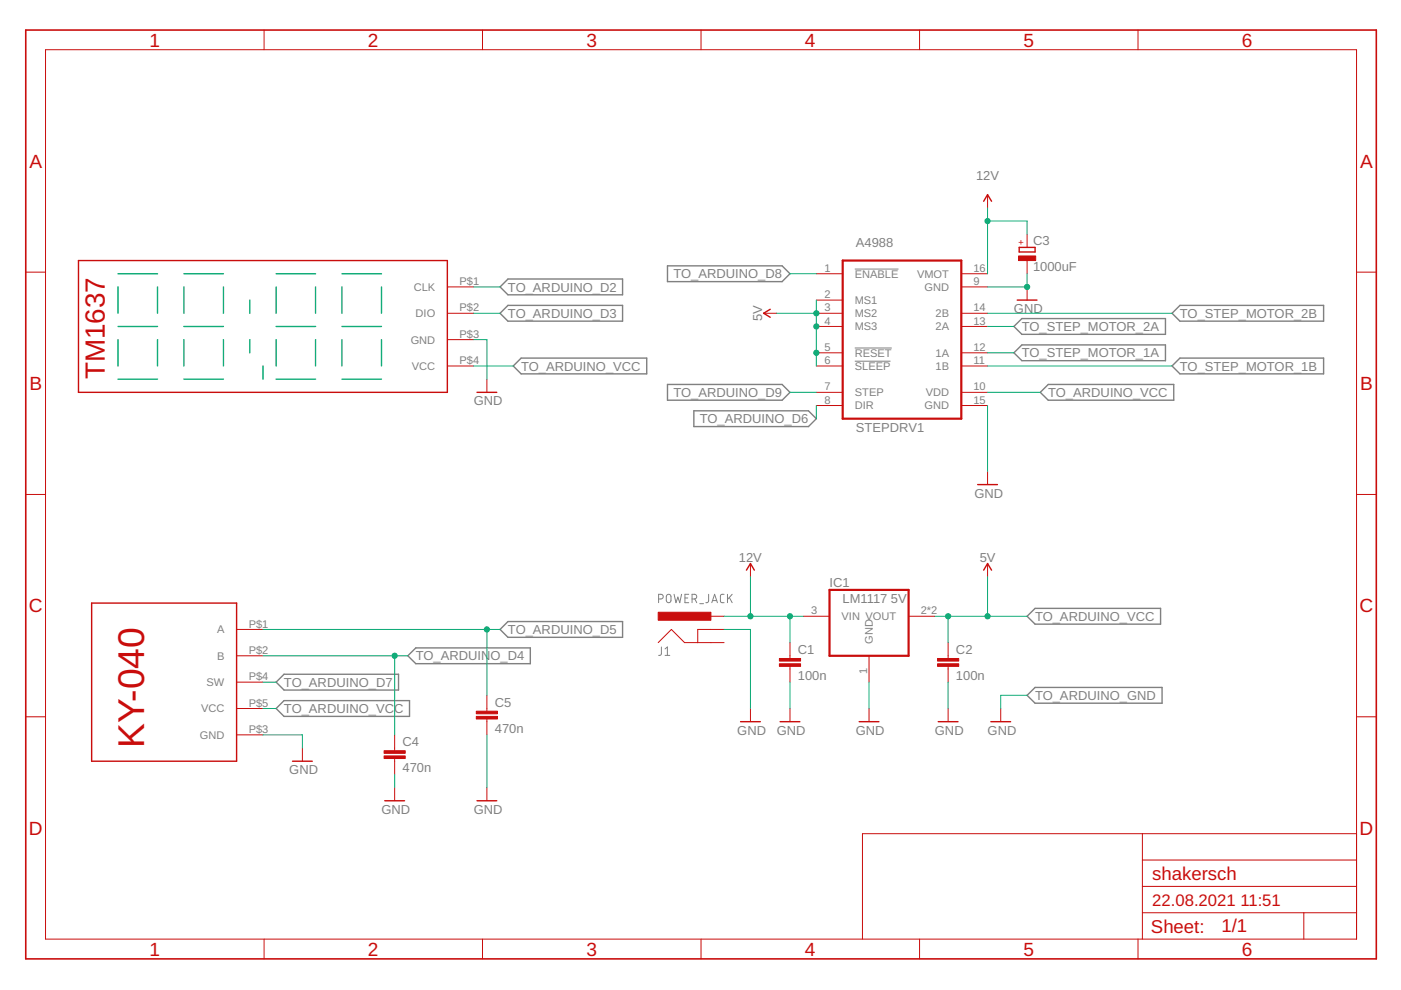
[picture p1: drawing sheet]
<svg xmlns="http://www.w3.org/2000/svg" width="297mm" height="210mm" viewBox="0 0 297 210" stroke-linecap="round" stroke-linejoin="round" font-family="sans-serif">
<g fill="none" stroke="#808080" stroke-width=".21">
<path d="M181.2 57h9.3M181.2 73.8h7.9M181.2 76.6h7.6M139.6 127h.5a.5 .5 0 0 0 .5-.5 .5 .5 0 0 0-.5-.5h-.5v1.8M140.2 137.2v1.5l-.2 .2-.4 .1M141 139h1M141 137.6l.5-.4v1.8M141.4 126.2l.3-.2 .5 .2 .1 1.1a.5 .5 0 0 1-.5 .5 .5 .5 0 0 1-.5-.5zM142.9 126l.4 1.8 .4-1.2 .4 1.2 .4-1.8M145.2 126.8h.6M146 126h-.8v1.8h.8M146.7 127h.5a.5 .5 0 0 0 .5-.5 .5 .5 0 0 0-.5-.5h-.5v1.8"/>
<path d="M147.3 127l.4 .8M148.4 128h.8M150.2 126v1.6l-.2 .2h-.4M150.9 127.8l.6-1.8 .6 1.8M151.1 127.3h.9M153.5 126h-.5l-.3 .4 .1 1.2 .2 .2h.5M154.2 126v1.8M154.6 126.7l.6 1.1M155.2 126l-1 1.1"/>
</g>
<g fill="none" stroke="#808080" stroke-width=".3">
<path d="M141.5 56.4h24.3l1.7 1.6-1.7 1.7h-24.3zM106 60.8l1.7-1.6h24.3v3.3h-24.3zM106 66.4l1.7-1.7h24.3v3.4h-24.3zM108.8 77.6l1.7-1.7h26.6v3.4h-26.6zM215 69.2l1.7-1.7h30.4v3.4h-30.4zM215 74.8l1.7-1.7h30.4v3.4h-30.4zM250.2 64.7h30.4v3.4h-30.4l-1.7-1.7zM250.2 75.9h30.4v3.4h-30.4l-1.7-1.7zM141.5 81.5h24.3l1.7 1.7-1.7 1.7h-24.3zM147.1 87.1h24.3l1.7 1.7-1.7 1.6h-24.3zM220.6 83.2l1.6-1.7h26.7v3.4h-26.7zM86.5 139l1.7-1.6h24.2v3.3h-24.2z"/>
<path d="M106 133.5l1.7-1.7h24.3v3.3h-24.3zM217.8 130.7l1.7-1.7h26.6v3.3h-26.6zM58.5 150.2l1.7-1.7h26.6v3.4h-26.6zM60.2 143h24.3v3.3h-24.3l-1.7-1.7zM217.8 147.4l1.7-1.6h26.9v3.3h-26.9z"/>
</g>
<g fill="none" stroke="#c90d0c" stroke-width=".3">
<path d="M16.6 55.2h78.2v28h-78.2zM208.6 42.7l.8-1.4 .8 1.4M216.1 52.5h3.4v.9h-3.4zM163.3 65.6l-1.4 .8 1.4 .9M215.7 63.6h4.2M101.1 83.2h4.2M207.3 102.7h4.2M19.4 127.9h30.8v33.5h-30.8zM158.3 120.9l.8-1.4 .8 1.4M208.6 120.9l.8-1.4 .8 1.4M157 153h4.2M165.4 153h4.2"/>
<path d="M182.2 153h4.2M198.9 153h4.2M210.1 153h4.2M62 161.4h4.2M81.6 169.8h4.2M101.1 169.8h4.2"/>
</g>
<g fill="none" stroke="#c90d0c" stroke-width=".21">
<path d="M9.7 10.5h277.9v188.6h-277.9zM56 6.4v4.1M102.3 6.4v4.1M148.6 6.4v4.1M195 6.4v4.1M241.3 6.4v4.1M5.5 57.7h4.2M173.1 58h5.6M203.8 58h5.6M209.4 41.3v2.8M217.8 49.7v2.8M217.8 55.2v2.8"/>
<path d="M287.6 57.7h4.2M94.8 60.8h5.6M94.8 66.4h5.6M94.8 72h5.6M94.8 77.6h5.6M161.9 66.4h2.8M173.1 66.4h5.6M173.1 77.6h5.6M173.1 63.6h5.6M173.1 69.2h5.6M173.1 74.8h5.6M203.8 60.8h5.6"/>
<path d="M203.8 66.4h5.6M203.8 77.6h5.6M203.8 69.2h5.6M203.8 74.8h5.6M217.8 60.8v2.8M103.2 80.4v2.8M173.1 83.2h5.6M173.1 86h5.6M203.8 83.2h5.6M203.8 86h5.6M209.4 99.9v2.8M5.5 104.8h4.2"/>
<path d="M159.1 119.5v2.8M209.4 119.5v2.8M287.6 104.8h4.2M50.2 133.5h5.6M50.2 139h5.6M139.6 136.2l2.7-2.7 2.8 2.7h8.4M150.7 130.7h2.8M153.5 133.5h-5.6v2.7M167.5 136.2v3.4M170.3 130.7h5.6M184.3 139v5.6M192.6 130.7h5.6"/>
<path d="M201 136.2v3.4M5.5 152h4.2M50.2 144.6h5.6M50.2 150.2h5.6M50.2 155.8h5.6M64.1 158.6v2.8M83.7 155.8v3.4M103.2 147.4v3.4M103.2 152.5v3.3M159.1 150.2v2.8M167.5 141.3v3.3M167.5 150.2v2.8"/>
<path d="M184.3 150.2v2.8M201 141.3v3.3M201 150.2v2.8M212.2 150.2v2.8M287.6 152h4.2M83.7 160.8v3.4M83.7 167v2.8M103.2 167v2.8M242.2 176.8v22.3M287.6 176.8h-104.7v22.3M56 199.1v4.2M102.3 199.1v4.2"/>
<path d="M148.6 199.1v4.2M195 199.1v4.2M241.3 199.1v4.2M242.2 193.5h45.4M242.2 187.9h45.4M242.2 182.4h45.4M276.4 193.5v5.6"/>
</g>
<path d="M178.7 55.2h25.1v33.6h-25.1zM175.9 125.1h16.7v13.9h-16.7z" fill="none" stroke="#c90d0c" stroke-width=".47"/>
<g fill="#c90d0c" stroke="#c90d0c" stroke-width=".21">
<path d="M139.6 129.8h11.1v1.7h-11.1z"/>
<path d="M165.2 140.7h4.5v.6h-4.5z"/>
<path d="M165.2 139.6h4.5v.6h-4.5z"/>
<path d="M198.8 140.7h4.5v.6h-4.5z"/>
<path d="M198.8 139.6h4.5v.6h-4.5z"/>
<path d="M215.9 54.3h3.7v.9h-3.7z"/>
<path d="M81.4 160.3h4.5v.5h-4.5z"/>
<path d="M81.4 159.2h4.5v.5h-4.5z"/>
<path d="M101 151.9h4.5v.5h-4.5z"/>
<path d="M101 150.8h4.5v.5h-4.5z"/>
</g>
<path d="M5.5 6.4h286.3v196.9h-286.3z" fill="none" stroke="#c90d0c" stroke-width=".34"/>
<g fill="none" stroke="#0dab76" stroke-width=".3">
<path d="M25 58h8.4M39 58h8.4M58.5 58h8.4M72.5 58h8.4M25 60.8v5.6M25 72v5.6M25 69.2h8.4M33.4 60.8v5.6M33.4 72v5.6M39 69.2h8.4M39 60.8v5.6M39 72v5.6"/>
<path d="M47.4 60.8v5.6M47.4 72v5.6M53 63.6v2.8M53 72v2.8M55.8 77.6v2.8M58.5 69.2h8.4M58.5 60.8v5.6M58.5 72v5.6M66.9 60.8v5.6M66.9 72v5.6M72.5 69.2h8.4M72.5 60.8v5.6"/>
<path d="M72.5 72v5.6M80.9 60.8v5.6M80.9 72v5.6M25 80.4h8.4M39 80.4h8.4M58.5 80.4h8.4M72.5 80.4h8.4"/>
</g>
<g fill="none" stroke="#0dab76" stroke-width=".21">
<path d="M167.5 58h5.6M209.4 44.1v13.9M209.4 46.9h8.4v2.8M217.8 58v2.8h-8.4M100.4 72h2.8v8.4M100.4 60.8h5.6M100.4 66.4h5.6M100.4 77.6h8.4M164.7 66.4h8.4M173.1 63.6v14M209.4 66.4h39.1M209.4 77.6h39.1"/>
<path d="M209.4 69.2h5.6M209.4 74.8h5.6M167.5 83.2h5.6M173.1 86v2.8M209.4 86v13.9M209.4 83.2h11.2M55.8 133.5h50.2M55.8 139h30.7M83.7 139v16.8M103.2 133.5v13.9M153.5 133.5h5.6v16.7M153.5 130.7h16.8"/>
<path d="M159.1 122.3v8.4M167.5 130.7v5.5M198.2 130.7h19.6M201 130.7v5.5M209.4 122.3v8.4M55.8 155.8h8.3v2.8M55.8 150.2h2.7M55.8 144.6h2.7M103.2 155.8v11.2M167.5 144.6v5.6M184.3 144.6v5.6M201 144.6v5.6"/>
<path d="M217.8 147.4h-5.6v2.8M83.7 164.2v2.8"/>
</g>
<g fill="#0dab76" stroke="#0dab76" stroke-width=".21">
<circle cx="217.8" cy="60.8" r=".55"/>
<circle cx="103.2" cy="133.5" r=".55"/>
<circle cx="83.7" cy="139" r=".55"/>
<circle cx="159.1" cy="130.7" r=".55"/>
<circle cx="167.5" cy="130.7" r=".55"/>
<circle cx="209.4" cy="46.9" r=".55"/>
<circle cx="173.1" cy="66.4" r=".55"/>
<circle cx="173.1" cy="74.8" r=".55"/>
<circle cx="173.1" cy="69.2" r=".55"/>
<circle cx="209.4" cy="130.7" r=".55"/>
<circle cx="201" cy="130.7" r=".55"/>
</g>
<text font-size="7.9" fill="#c90d0c" x="30.6" y="158.6" transform="rotate(-90 30.6 158.6)">KY-040</text>
<text font-size="5.9" fill="#c90d0c" x="22.2" y="80.4" transform="rotate(-90 22.2 80.4)">TM1637</text>
<g font-size="4" fill="#c90d0c">
<text x="31.7" y="9.9">1</text>
<text x="78" y="9.9">2</text>
<text x="124.3" y="9.9">3</text>
<text x="170.7" y="9.9">4</text>
<text x="217" y="9.9">5</text>
<text x="263.3" y="9.9">6</text>
<text x="6.2" y="35.6">A</text>
<text x="288.4" y="35.6">A</text>
<text x="6.2" y="82.7">B</text>
<text x="288.4" y="82.7">B</text>
<text x="6.1" y="129.8">C</text>
<text x="288.2" y="129.8">C</text>
<text x="6.1" y="177">D</text>
<text x="288.2" y="177">D</text>
<text x="31.7" y="202.6">1</text>
<text x="78" y="202.6">2</text>
<text x="124.3" y="202.6">3</text>
<text x="170.7" y="202.6">4</text>
<text x="217" y="202.6">5</text>
<text x="263.3" y="202.6">6</text>
</g>
<g font-size="3.9" fill="#c90d0c">
<text x="244.3" y="186.5">shakersch</text>
<text x="244" y="197.8">Sheet:</text>
<text x="259" y="197.7">1/1</text>
</g>
<g font-size="3.5" fill="#c90d0c">
<text x="244.3" y="192.1">22.08.2021</text>
<text x="263" y="192.1">11:51</text>
</g>
<g font-size="2.8" fill="#808080">
<text x="207" y="38.2">12V</text>
<text x="181.5" y="52.5">A4988</text>
<text x="219" y="51.9">C3</text>
<text x="142.8" y="59">TO_ARDUINO_D8</text>
<text x="219" y="57.5">1000uF</text>
<text x="107.7" y="61.8">TO_ARDUINO_D2</text>
<text x="107.7" y="67.4">TO_ARDUINO_D3</text>
<text x="161.6" y="68.1" transform="rotate(-90 161.6 68.1)">5V</text>
<text x="215" y="66.4">GND</text>
<text x="216.7" y="70.2">TO_STEP_MOTOR_2A</text>
<text x="250.2" y="67.4">TO_STEP_MOTOR_2B</text>
<text x="216.7" y="75.8">TO_STEP_MOTOR_1A</text>
<text x="110.5" y="78.6">TO_ARDUINO_VCC</text>
<text x="250.2" y="78.6">TO_STEP_MOTOR_1B</text>
<text x="100.4" y="86">GND</text>
<text x="142.8" y="84.1">TO_ARDUINO_D9</text>
<text x="148.4" y="89.7">TO_ARDUINO_D6</text>
<text x="222.2" y="84.2">TO_ARDUINO_VCC</text>
<text x="181.5" y="91.6">STEPDRV1</text>
<text x="206.6" y="105.5">GND</text>
<text x="156.7" y="119.2">12V</text>
<text x="207.7" y="119.2">5V</text>
<text x="175.9" y="124.4">IC1</text>
<text x="178.7" y="127.9">LM1117</text>
<text x="188.9" y="127.9">5V</text>
<text x="219.4" y="131.6">TO_ARDUINO_VCC</text>
<text x="107.7" y="134.4">TO_ARDUINO_D5</text>
<text x="88.1" y="140">TO_ARDUIN</text>
<text x="104" y="140">O_D4</text>
<text x="169.2" y="138.6">C1</text>
<text x="202.7" y="138.6">C2</text>
<text x="60.2" y="145.6">TO_ARDUINO_D7</text>
<text x="104.9" y="149.8">C5</text>
<text x="169.2" y="144.2">100n</text>
<text x="202.7" y="144.2">100n</text>
<text x="219.4" y="148.4">TO_ARDUINO_GND</text>
<text x="60.2" y="151.2">TO_ARDUINO_VCC</text>
<text x="104.9" y="155.4">470n</text>
<text x="156.3" y="155.8">GND</text>
<text x="164.7" y="155.8">GND</text>
<text x="181.5" y="155.8">GND</text>
<text x="198.2" y="155.8">GND</text>
<text x="209.4" y="155.8">GND</text>
<text x="85.4" y="158.2">C4</text>
<text x="61.3" y="164.2">GND</text>
<text x="85.4" y="163.8">470n</text>
<text x="80.9" y="172.6">GND</text>
<text x="100.4" y="172.6">GND</text>
</g>
<g font-size="2.3" fill="#808080">
<text x="174.8" y="57.6">1</text>
<text x="181.2" y="58.9">ENABLE</text>
<text x="194.5" y="58.9">VMOT</text>
<text x="206.4" y="57.6">16</text>
<text x="87.7" y="61.7">CLK</text>
<text x="97.4" y="60.4">P$1</text>
<text x="174.8" y="63.2">2</text>
<text x="181.2" y="64.5">MS1</text>
<text x="196" y="61.7">GND</text>
<text x="206.4" y="60.4">9</text>
<text x="88.1" y="67.3">DIO</text>
<text x="97.4" y="66">P$2</text>
<text x="97.4" y="71.6">P$3</text>
<text x="174.8" y="66">3</text>
<text x="174.8" y="68.8">4</text>
<text x="181.2" y="67.3">MS2</text>
<text x="181.2" y="70.1">MS3</text>
<text x="198.4" y="67.3">2B</text>
<text x="198.4" y="70">2A</text>
<text x="206.4" y="66">14</text>
<text x="206.4" y="68.8">13</text>
<text x="87.1" y="72.8">GND</text>
<text x="97.4" y="77.2">P$4</text>
<text x="174.8" y="74.4">5</text>
<text x="174.8" y="77.2">6</text>
<text x="181.2" y="75.6">RESET</text>
<text x="198.4" y="75.6">1A</text>
<text x="206.4" y="74.4">12</text>
<text x="206.4" y="77.2">11</text>
<text x="87.3" y="78.4">VCC</text>
<text x="174.8" y="82.8">7</text>
<text x="181.2" y="78.4">SLEEP</text>
<text x="198.4" y="78.4">1B</text>
<text x="206.4" y="82.8">10</text>
<text x="174.8" y="85.6">8</text>
<text x="181.2" y="84">STEP</text>
<text x="181.2" y="86.8">DIR</text>
<text x="196" y="86.8">GND</text>
<text x="196.3" y="84">VDD</text>
<text x="206.4" y="85.6">15</text>
<text x="172" y="130.3">3</text>
<text x="178.4" y="131.5">VIN VOUT</text>
<text x="195.2" y="130.3">2*2</text>
<text x="46" y="134.3">A</text>
<text x="52.7" y="133.1">P$1</text>
<text x="185.1" y="136.5" transform="rotate(-90 185.1 136.5)">GND</text>
<text x="46" y="139.9">B</text>
<text x="52.7" y="138.7">P$2</text>
<text x="183.9" y="142.9" transform="rotate(-90 183.9 142.9)">1</text>
<text x="43.8" y="145.5">SW</text>
<text x="52.7" y="144.2">P$4</text>
<text x="52.7" y="149.8">P$5</text>
<text x="42.6" y="151.1">VCC</text>
<text x="52.7" y="155.4">P$3</text>
<text x="42.4" y="156.6">GND</text>
</g>
<text font-size="2" fill="#c90d0c" x="217.1" y="52" transform="rotate(-90 217.1 52)">+</text>
</svg>
